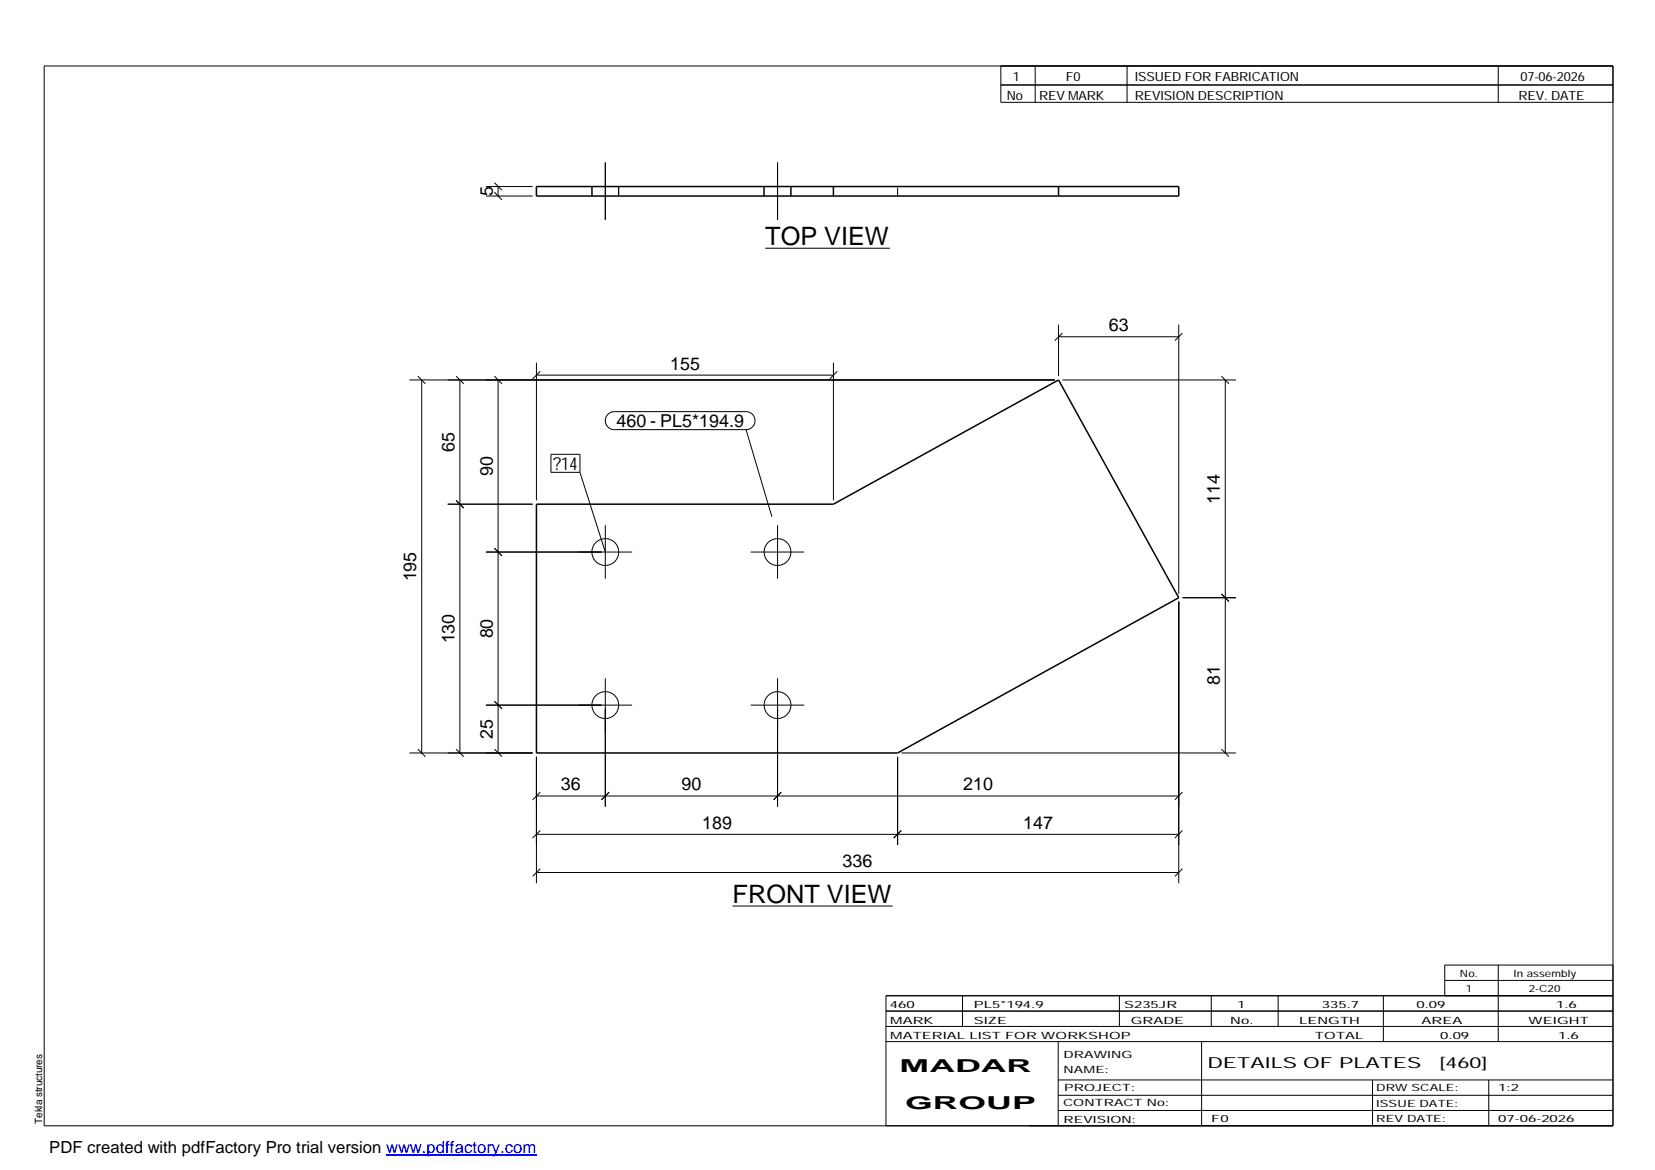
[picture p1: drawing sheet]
<svg xmlns="http://www.w3.org/2000/svg" width="420mm" height="297mm" viewBox="0 0 420 297" stroke-linecap="round" stroke-linejoin="round" font-family="sans-serif">
<g fill="none" stroke="#000" stroke-width=".25">
<path d="M11.2 16.7h398.3v269.1h-398.3zM254.1 16.7v9.3h155.4M262.8 16.7v9.3M286.1 16.7v9.3M380.4 16.7v9.3M254.1 21.6h155.4M123.4 49.8h11.8M123.4 47.4h11.8M125.5 48.8l1.9 1.9M125.5 46.4l1.9 1.9M126.4 47.4v2.4M150.3 47.4v2.4"/>
<path d="M153.7 41.3v14.5M157.1 47.4v2.4M194 47.4v2.4M197.4 41.3v14.5M200.8 47.4v2.4M194.3 63h31.6M103.9 96.5h163.9M106.1 95.5l1.9 1.9M107.1 96.5v94.7M115.8 95.5l1.9 1.9M116.8 96.5v94.7M125.5 95.5l1.9 1.9"/>
<path d="M126.4 96.5v94.7M136.2 92.1v34.9M136.2 95.2h75.4M137.2 94.3l-2 1.9M211.6 92.1v34.9M212.6 94.3l-1.9 1.9M268.7 85.5h30.6M268.7 82.4v13.1M269.7 96.5h44.1M269.7 84.6l-1.9 1.9M299.3 82.4v68.4M300.2 84.6l-1.9 1.9"/>
<path d="M310.1 95.5l1.9 1.9M311.1 96.5v94.7M139.9 115.3h7.3v4.6h-7.3zM147.2 119.9l6.5 20.3M154.3 105.2l.8-.5 .9-.2h33.4a2.29 2.29 0 0 1 2.3 2.3 2.29 2.29 0 0 1-2.3 2.3h-33.4a2.27 2.27 0 0 1-2.2-1.4 2.27 2.27 0 0 1 .5-2.5zM189.4 109.1l6.6 22.1M113.7 128h21.5M115.8 127l1.9 2M125.5 139.2l1.9 1.9M153.7 133.3v13.6M197.4 133.3v13.6M123.4 140.2h37.1"/>
<path d="M190.6 140.2h13.6M299.3 152.7v71.5M300.2 151.8h13.6M310.1 150.8l1.9 1.9M123.4 179h37.1M125.5 178l1.9 1.9M153.7 172.2v32.6M190.6 179h13.6M197.4 172.2v32.6M103.9 191.2h31.3M106.1 190.2l1.9 1.9M115.8 190.2l1.9 1.9"/>
<path d="M125.5 190.2l1.9 1.9M136.2 192.1v32.1M227.9 192.1v22.4M228.9 191.2h84.9M310.1 190.2l1.9 1.9M136.2 211.8h163.1M136.2 202.1h163.1M137.2 210.8l-2 2M137.2 201.1l-2 2M154.6 201.1l-1.9 2M198.3 201.1l-1.9 2M228.8 210.8l-1.9 2"/>
<path d="M300.2 210.8l-1.9 2M300.2 201.1l-1.9 2M136.2 221.5h163.1M137.2 220.5l-2 2M186 230h40.6M300.2 220.5l-1.9 2M224.9 256.7h184.6M244.3 252.8v7.8M284.2 252.8v7.8M307.5 252.8v7.8M324.5 252.8v7.8M351.2 252.8v11.6"/>
<path d="M366.8 248.9h42.7M380.4 245v19.4M409.5 245h-42.7v7.8M409.5 252.8h-184.6v33M224.9 264.4h184.6M224.9 260.6h184.6M268.6 264.4v21.4M268.6 274.2h140.9M268.6 278.1h140.9M305.1 264.4v21.4M348.4 274.2v11.6M378 274.2v11.6"/>
<path d="M268.6 281.9h140.9"/>
<circle cx="153.7" cy="140.1" r="3.4"/>
<circle cx="197.4" cy="140.2" r="3.4"/>
<circle cx="153.7" cy="179" r="3.4"/>
<circle cx="197.4" cy="179" r="3.4"/>
</g>
<path d="M136.2 47.4h163.1v2.4h-163.1zM211.6 47.4v2.4M268.7 47.4v2.4M136.2 128h75.4l57.1-31.5 30.6 55.3-71.4 39.4h-91.7z" fill="none" stroke="#000" stroke-width=".38"/>
<path d="M136.2 47.4v2.4M227.9 49.8v-2.4" fill="none" stroke="#000" stroke-width=".25" stroke-dasharray="2.1 2.1" stroke-linecap="butt"/>
<path d="M98 293.3h38.2" fill="none" stroke="#00f" stroke-width=".3"/>
<g font-size="6.4">
<text x="194.3" y="62.3">TOP VIEW</text>
<text x="186" y="229.3">FRONT VIEW</text>
</g>
<g font-size="4.5">
<text x="125.1" y="49.8" transform="rotate(-90 125.1 49.8)">5</text>
<text x="281.5" y="84.1">63</text>
<text x="170.1" y="93.8">155</text>
<text x="156.5" y="108.5">460 - PL5*194.9</text>
<text x="115.4" y="114.8" transform="rotate(-90 115.4 114.8)">65</text>
<text x="140.4" y="119.3">?14</text>
<text x="125.1" y="120.8" transform="rotate(-90 125.1 120.8)">90</text>
<text x="309.7" y="127.9" transform="rotate(-90 309.7 127.9)">114</text>
<text x="105.7" y="147.6" transform="rotate(-90 105.7 147.6)">195</text>
<text x="115.4" y="163.4" transform="rotate(-90 115.4 163.4)">130</text>
<text x="125.1" y="162.1" transform="rotate(-90 125.1 162.1)">80</text>
<text x="309.7" y="174" transform="rotate(-90 309.7 174)">81</text>
<text x="125.1" y="187.6" transform="rotate(-90 125.1 187.6)">25</text>
<text x="142.4" y="200.7">36</text>
<text x="173" y="200.7">90</text>
<text x="244.5" y="200.7">210</text>
<text x="178.2" y="210.4">189</text>
<text x="259.8" y="210.4">147</text>
<text x="213.9" y="220.1">336</text>
<text x="228.4" y="272.3">MADAR</text>
<text x="229.8" y="281.6">GROUP</text>
</g>
<text font-size="4.2" x="12.5" y="292.7">PDF created with pdfFactory Pro trial version www.pdffactory.com</text>
<g font-size="3.9">
<text x="306.5" y="271.3">DETAILS OF PLATES</text>
<text x="365.4" y="271.3">[460]</text>
</g>
<g font-size="3.2">
<text x="257.1" y="20.5">1</text>
<text x="270.6" y="20.5">F0</text>
<text x="288.1" y="20.5">ISSUED FOR FABRICATION</text>
<text x="386" y="20.5">07-06-2026</text>
<text x="255.6" y="25.5">No</text>
<text x="263.8" y="25.5">REV MARK</text>
<text x="288.1" y="25.5">REVISION DESCRIPTION</text>
<text x="385.5" y="25.5">REV. DATE</text>
</g>
<g font-size="2.5">
<text x="370.6" y="247.9">No.</text>
<text x="372.1" y="251.8">1</text>
<text x="384.3" y="247.9">In assembly</text>
<text x="388.1" y="251.8">2-C20</text>
<text x="225.9" y="255.9">460</text>
<text x="247.3" y="255.9">PL5*194.9</text>
<text x="285.4" y="255.9">S235JR</text>
<text x="314.1" y="255.9">1</text>
<text x="335.6" y="255.9">335.7</text>
<text x="359.6" y="255.9">0.09</text>
<text x="395.1" y="255.9">1.6</text>
<text x="226" y="263.7">MATERIAL LIST FOR WORKSHOP</text>
<text x="226" y="259.9">MARK</text>
<text x="247.2" y="259.9">SIZE</text>
<text x="287.1" y="259.9">GRADE</text>
<text x="312.3" y="259.9">No.</text>
<text x="329.8" y="259.9">LENGTH</text>
<text x="333.8" y="263.7">TOTAL</text>
<text x="360.9" y="259.9">AREA</text>
<text x="365.6" y="263.7">0.09</text>
<text x="388.1" y="259.9">WEIGHT</text>
<text x="395.6" y="263.7">1.6</text>
<text x="270" y="268.5">DRAWING</text>
<text x="270" y="272.5">NAME:</text>
<text x="269.9" y="280.9">CONTRACT No:</text>
<text x="270.2" y="277">PROJECT:</text>
<text x="349.4" y="277.1">DRW SCALE:</text>
<text x="349.4" y="281">ISSUE DATE:</text>
<text x="380.4" y="277.1">1:2</text>
<text x="10.7" y="285.4" transform="rotate(-90 10.7 285.4)">Tekla structures</text>
<text x="270" y="285">REVISION:</text>
<text x="307.5" y="284.8">F0</text>
<text x="349.4" y="284.8">REV DATE:</text>
<text x="380.4" y="284.8">07-06-2026</text>
</g>
</svg>
